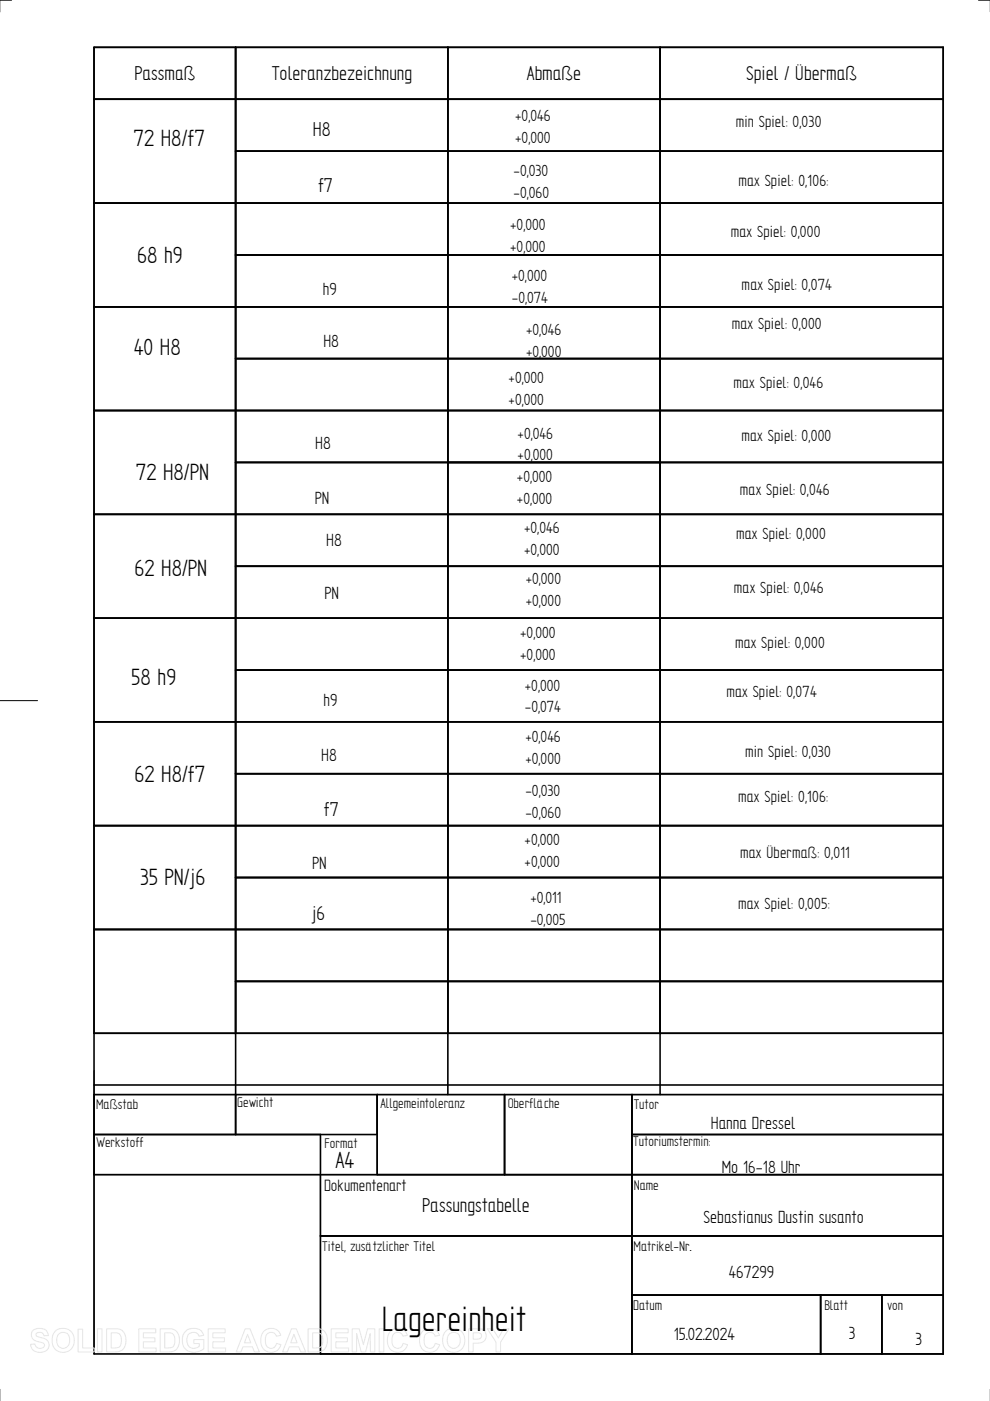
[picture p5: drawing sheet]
<svg xmlns="http://www.w3.org/2000/svg" width="210mm" height="297mm" viewBox="0 0 210 297" stroke-linecap="round" stroke-linejoin="round" font-family="sans-serif">
<path d="M209.9 0h-209.9v297.1" fill="none" stroke="#fff" stroke-width=".51"/>
<g fill="none" stroke="#000" stroke-width=".34">
<path d="M19.9 10h180.1v277.1h-180.1zM50 10v230.5M95 10v222.1M140 10v222.1M19.9 21h180.1M50 32h150M19.9 43.1h180.1M50 54.1h150M19.9 65.1h180.1M50 76h150M19.9 87h180.1M50 98h150"/>
<path d="M19.9 109.1h180.1M19.9 131.1h180.1M50 120.1h150M19.9 153h180.1M50 142.1h150M19.9 175h180.1M50 164h150M19.9 197.1h180.1M50 186.1h150M19.9 219.1h180.1M50 208.1h150M19.9 232.1h180.1"/>
<path d="M19.9 230h180.1M80 232.1v16.9M107 232.1v16.9M134 232.1v55M19.9 240.5h60.1M19.9 249h180.1M67.9 240.5v46.6M134 240.5h66M67.9 262h132.1M134 274.6h66M174 274.6v12.5M187 274.6v12.5"/>
</g>
<path d="M0 0h2.5M0 0v2.5M207.5 0h2.4M0 148.5h8M19.9 227v60M50 232.1v8.4M19.9 240.5h60.1M67.9 240.5v8.5M0 294.6v2.5" fill="none" stroke="#000" stroke-width=".21"/>
<path d="M19.9 232.1h180.1M80 232.1v16.9M107 232.1v16.9M134 232.1v55M19.9 249h180.1M67.9 249v38.1M67.9 262h132.1M134 274.6h66M174 274.6v12.5M187 274.6v12.5" fill="none" stroke="#000" stroke-width=".25"/>
<g fill="none" stroke="#e6e6e6" stroke-width=".21">
<path d="M7 282.1a2.33 2.33 0 0 1 2.9 .2l.3 .9h-.9a.91 .91 0 0 0-.7-.7 .91 .91 0 0 0-1 .5l.1 .3 .5 .2a2.12 2.12 0 0 1 2.2 1.4 1.76 1.76 0 0 1-2.4 1.8l-.7-.2-.6-.7-.2-.8 .9-.1a1.05 1.05 0 0 0 .9 1 1.05 1.05 0 0 0 1.1-.7 1.7 1.7 0 0 0-1.6-.8 1.39 1.39 0 0 1-.8-2.3zM11.7 282.3a2.47 2.47 0 0 1 3.1-.2 2.47 2.47 0 0 1 .8 3 2.4 2.4 0 0 1-3 1.5 2.4 2.4 0 0 1-1.5-3.1zM12.4 282.9a1.39 1.39 0 0 1 1.7-.3 1.39 1.39 0 0 1 .7 1.5 1.41 1.41 0 0 1-1.4 1.8 1.41 1.41 0 0 1-1.4-1.8l.1-.7zM16.6 281.8h.9v4h2.5v.8h-3.4zM20.7 281.7h.9v4.9h-.9zM20.7 286.6h.1M22.6 281.7h1.8a2.2 2.2 0 0 1 2.3 2.8 2.05 2.05 0 0 1-2.3 2.1h-1.8zM23.6 282.6a1.8 1.8 0 0 1 1.9 .5 2.03 2.03 0 0 1-.4 2.6l-1.5 .1zM29.4 281.7h3.6v.9h-2.6v1h2.5v.9h-2.5v1.3h2.7v.8h-3.7zM34 281.7h1.7a2.2 2.2 0 0 1 2.3 2.8 2.05 2.05 0 0 1-2.2 2.1h-1.8zM34.9 282.6a1.8 1.8 0 0 1 2 .5 2.03 2.03 0 0 1-.5 2.6l-1.5 .1zM39.3 282.3a2.56 2.56 0 0 1 3.6 .2l.3 .6-1 .2a1.36 1.36 0 0 0-1.6-.7 1.36 1.36 0 0 0-1 1.5 1.55 1.55 0 0 0 .8 1.6 1.55 1.55 0 0 0 1.8-.2v-.6h-1.1v-.9h2.1v2a2.7 2.7 0 0 1-4.5-1.2 2.79 2.79 0 0 1 .6-2.5z"/>
<path d="M44.2 281.7h3.6v.9h-2.7v1h2.5v.9h-2.5v1.3h2.7v.8h-3.6zM52 281.7h1l2 4.9h-1.1l-.4-1.1h-2l-.4 1.1h-1zM52.5 282.9l.7 1.8h-1.4zM55.9 282.3a2.15 2.15 0 0 1 3.6 .8l-.9 .2a1.24 1.24 0 0 0-1.6-.7 1.24 1.24 0 0 0-.7 1.5 1.25 1.25 0 0 0 .5 1.6 1.25 1.25 0 0 0 1.6-.3l.2-.6 1 .3a2.19 2.19 0 0 1-2.6 1.6 2.19 2.19 0 0 1-1.7-2.5l.1-.9zM61.8 281.7h1l2 4.9h-1l-.5-1.1h-2l-.4 1.1h-1zM62.3 282.9l.7 1.8h-1.4zM65.3 281.7h1.8a2.2 2.2 0 0 1 2.3 2.8 2.05 2.05 0 0 1-2.3 2.1h-1.8zM66.3 282.6a1.8 1.8 0 0 1 1.9 .5 2.03 2.03 0 0 1-.4 2.6l-1.5 .1zM70.2 281.7h3.6v.9h-2.6v1h2.5v.9h-2.5v1.3h2.7v.8h-3.7zM74.7 281.7h1.5l.8 3.4 .9-3.4h1.6v4.9h-1v-3.9l-1 3.9h-.9l-1-3.9v3.9h-.9zM80.4 281.7h1v4.9h-1zM80.4 286.6h.1"/>
<path d="M82.7 282.3a2.15 2.15 0 0 1 3.7 .8l-1 .2a1.24 1.24 0 0 0-1.6-.7 1.24 1.24 0 0 0-.7 1.5 1.25 1.25 0 0 0 .5 1.6 1.25 1.25 0 0 0 1.6-.3l.3-.6 .9 .3a2.19 2.19 0 0 1-2.6 1.6 2.19 2.19 0 0 1-1.7-2.5l.1-.9zM89.5 282.3a2.15 2.15 0 0 1 3.7 .8l-1 .2a1.24 1.24 0 0 0-1.5-.7 1.24 1.24 0 0 0-.8 1.5 1.25 1.25 0 0 0 .5 1.6 1.25 1.25 0 0 0 1.6-.3l.3-.6 .9 .3a2.19 2.19 0 0 1-2.5 1.6 2.19 2.19 0 0 1-1.8-2.5l.1-.9zM94.5 282.3a2.47 2.47 0 0 1 3.1-.2 2.47 2.47 0 0 1 .8 3 2.4 2.4 0 0 1-3 1.5 2.4 2.4 0 0 1-1.5-3.1zM95.2 282.9a1.39 1.39 0 0 1 1.7-.3 1.39 1.39 0 0 1 .7 1.5 1.41 1.41 0 0 1-1.4 1.8 1.41 1.41 0 0 1-1.4-1.8l.1-.7zM99.4 281.7h1.5a1.58 1.58 0 0 1 2 .8 1.58 1.58 0 0 1-.6 2.1l-.8 .1-1.2 .1v1.8h-.9zM100.3 282.6h.5a.87 .87 0 0 1 1.3 .8l-.5 .4-1.3 .1zM103.3 281.7h1.2l1.2 2 1.1-2h1.1l-1.8 2.9v2h-.9v-2z"/>
</g>
<text font-size="8.5" x="81" y="282.3">Lagereinheit</text>
<g font-size="5.6">
<text x="28.3" y="30.9">72 H8/f7</text>
<text x="29.1" y="55.7">68 h9</text>
<text x="28.4" y="75.3">40 H8</text>
<text x="28.8" y="101.8">72 H8/PN</text>
<text x="28.5" y="122.2">62 H8/PN</text>
<text x="27.8" y="145.3">58 h9</text>
<text x="28.5" y="165.9">62 H8/f7</text>
<text x="29.7" y="187.6">35 PN/j6</text>
<text x="71.2" y="247.7">A4</text>
</g>
<g font-size="4.8">
<text x="28.5" y="17">Passmaß</text>
<text x="57.6" y="17">Toleranzbezeichnung</text>
<text x="111.7" y="17">Abmaße</text>
<text x="158.2" y="17">Spiel / Übermaß</text>
<text x="66.3" y="28.8">H8</text>
<text x="67.4" y="40.6">f7</text>
<text x="68.7" y="173">f7</text>
<text x="66.1" y="195.1">j6</text>
<text x="89.5" y="257">Passungstabelle</text>
</g>
<g font-size="4.2">
<text x="68.5" y="62.5">h9</text>
<text x="68.6" y="73.6">H8</text>
<text x="66.8" y="95.2">H8</text>
<text x="66.7" y="106.8">PN</text>
<text x="69.2" y="115.9">H8</text>
<text x="68.8" y="127">PN</text>
<text x="68.6" y="149.8">h9</text>
<text x="68.1" y="161.3">H8</text>
<text x="66.2" y="184.3">PN</text>
<text x="150.7" y="239.4">Hanna Dressel</text>
<text x="153" y="248.7">Mo 16-18 Uhr</text>
<text x="149.2" y="259.4">Sebastianus Dustin susanto</text>
<text x="154.6" y="270.9">467299</text>
<text x="142.9" y="284.2">15.02.2024</text>
<text x="180" y="283.9">3</text>
<text x="194.1" y="285.2">3</text>
</g>
<g font-size="3.9">
<text x="109.2" y="25.7">+0,046</text>
<text x="156" y="27">min Spiel: 0,030</text>
<text x="109.2" y="30.3">+0,000</text>
<text x="108.9" y="37.4">-0,030</text>
<text x="156.6" y="39.5">max Spiel: 0,106:</text>
<text x="108.9" y="42.1">-0,060</text>
<text x="108.2" y="48.8">+0,000</text>
<text x="108.2" y="53.5">+0,000</text>
<text x="154.9" y="50.2">max Spiel: 0,000</text>
<text x="108.5" y="59.6">+0,000</text>
<text x="108.5" y="64.2">-0,074</text>
<text x="157.2" y="61.4">max Spiel: 0,074</text>
<text x="111.5" y="71">+0,046</text>
<text x="155.2" y="69.8">max Spiel: 0,000</text>
<text x="111.5" y="75.7">+0,000</text>
<text x="107.8" y="81.2">+0,000</text>
<text x="155.5" y="82.2">max Spiel: 0,046</text>
<text x="107.8" y="85.8">+0,000</text>
<text x="109.7" y="93">+0,046</text>
<text x="157.2" y="93.4">max Spiel: 0,000</text>
<text x="109.7" y="97.6">+0,000</text>
<text x="109.6" y="102.2">+0,000</text>
<text x="109.6" y="106.8">+0,000</text>
<text x="156.9" y="105">max Spiel: 0,046</text>
<text x="111.1" y="113">+0,046</text>
<text x="111.1" y="117.6">+0,000</text>
<text x="156.1" y="114.2">max Spiel: 0,000</text>
<text x="111.5" y="123.9">+0,000</text>
<text x="155.6" y="125.7">max Spiel: 0,046</text>
<text x="111.5" y="128.5">+0,000</text>
<text x="110.3" y="135.2">+0,000</text>
<text x="155.8" y="137.3">max Spiel: 0,000</text>
<text x="110.3" y="139.9">+0,000</text>
<text x="111.3" y="146.4">+0,000</text>
<text x="154" y="147.7">max Spiel: 0,074</text>
<text x="111.3" y="151.1">-0,074</text>
<text x="111.4" y="157.3">+0,046</text>
<text x="111.4" y="161.9">+0,000</text>
<text x="158" y="160.5">min Spiel: 0,030</text>
<text x="111.4" y="168.7">-0,030</text>
<text x="111.4" y="173.4">-0,060</text>
<text x="156.5" y="170.1">max Spiel: 0,106:</text>
<text x="111.2" y="179.1">+0,000</text>
<text x="111.2" y="183.7">+0,000</text>
<text x="156.9" y="182">max Übermaß: 0,011</text>
<text x="112.5" y="191.5">+0,011</text>
<text x="112.5" y="196.2">-0,005</text>
<text x="156.5" y="192.8">max Spiel: 0,005:</text>
<text x="68.7" y="252.5">Dokumentenart</text>
</g>
<g font-size="3.4">
<text x="20.4" y="235.2">Maßstab</text>
<text x="50.3" y="234.8">Gewicht</text>
<text x="80.7" y="235">Allgemeintoleranz</text>
<text x="107.7" y="235">Oberfläche</text>
<text x="134.4" y="235.2">Tutor</text>
<text x="20.4" y="243.3">Werkstoff</text>
<text x="68.8" y="243.4">Format</text>
<text x="134.3" y="243">Tutoriumstermin:</text>
<text x="134.4" y="252.2">Name</text>
<text x="68.3" y="265.2">Titel, zusätzlicher Titel</text>
<text x="134.3" y="265.2">Matrikel-Nr.</text>
<text x="134.3" y="277.8">Datum</text>
<text x="174.8" y="277.7">Blatt</text>
<text x="188.2" y="277.8">von</text>
</g>
</svg>
